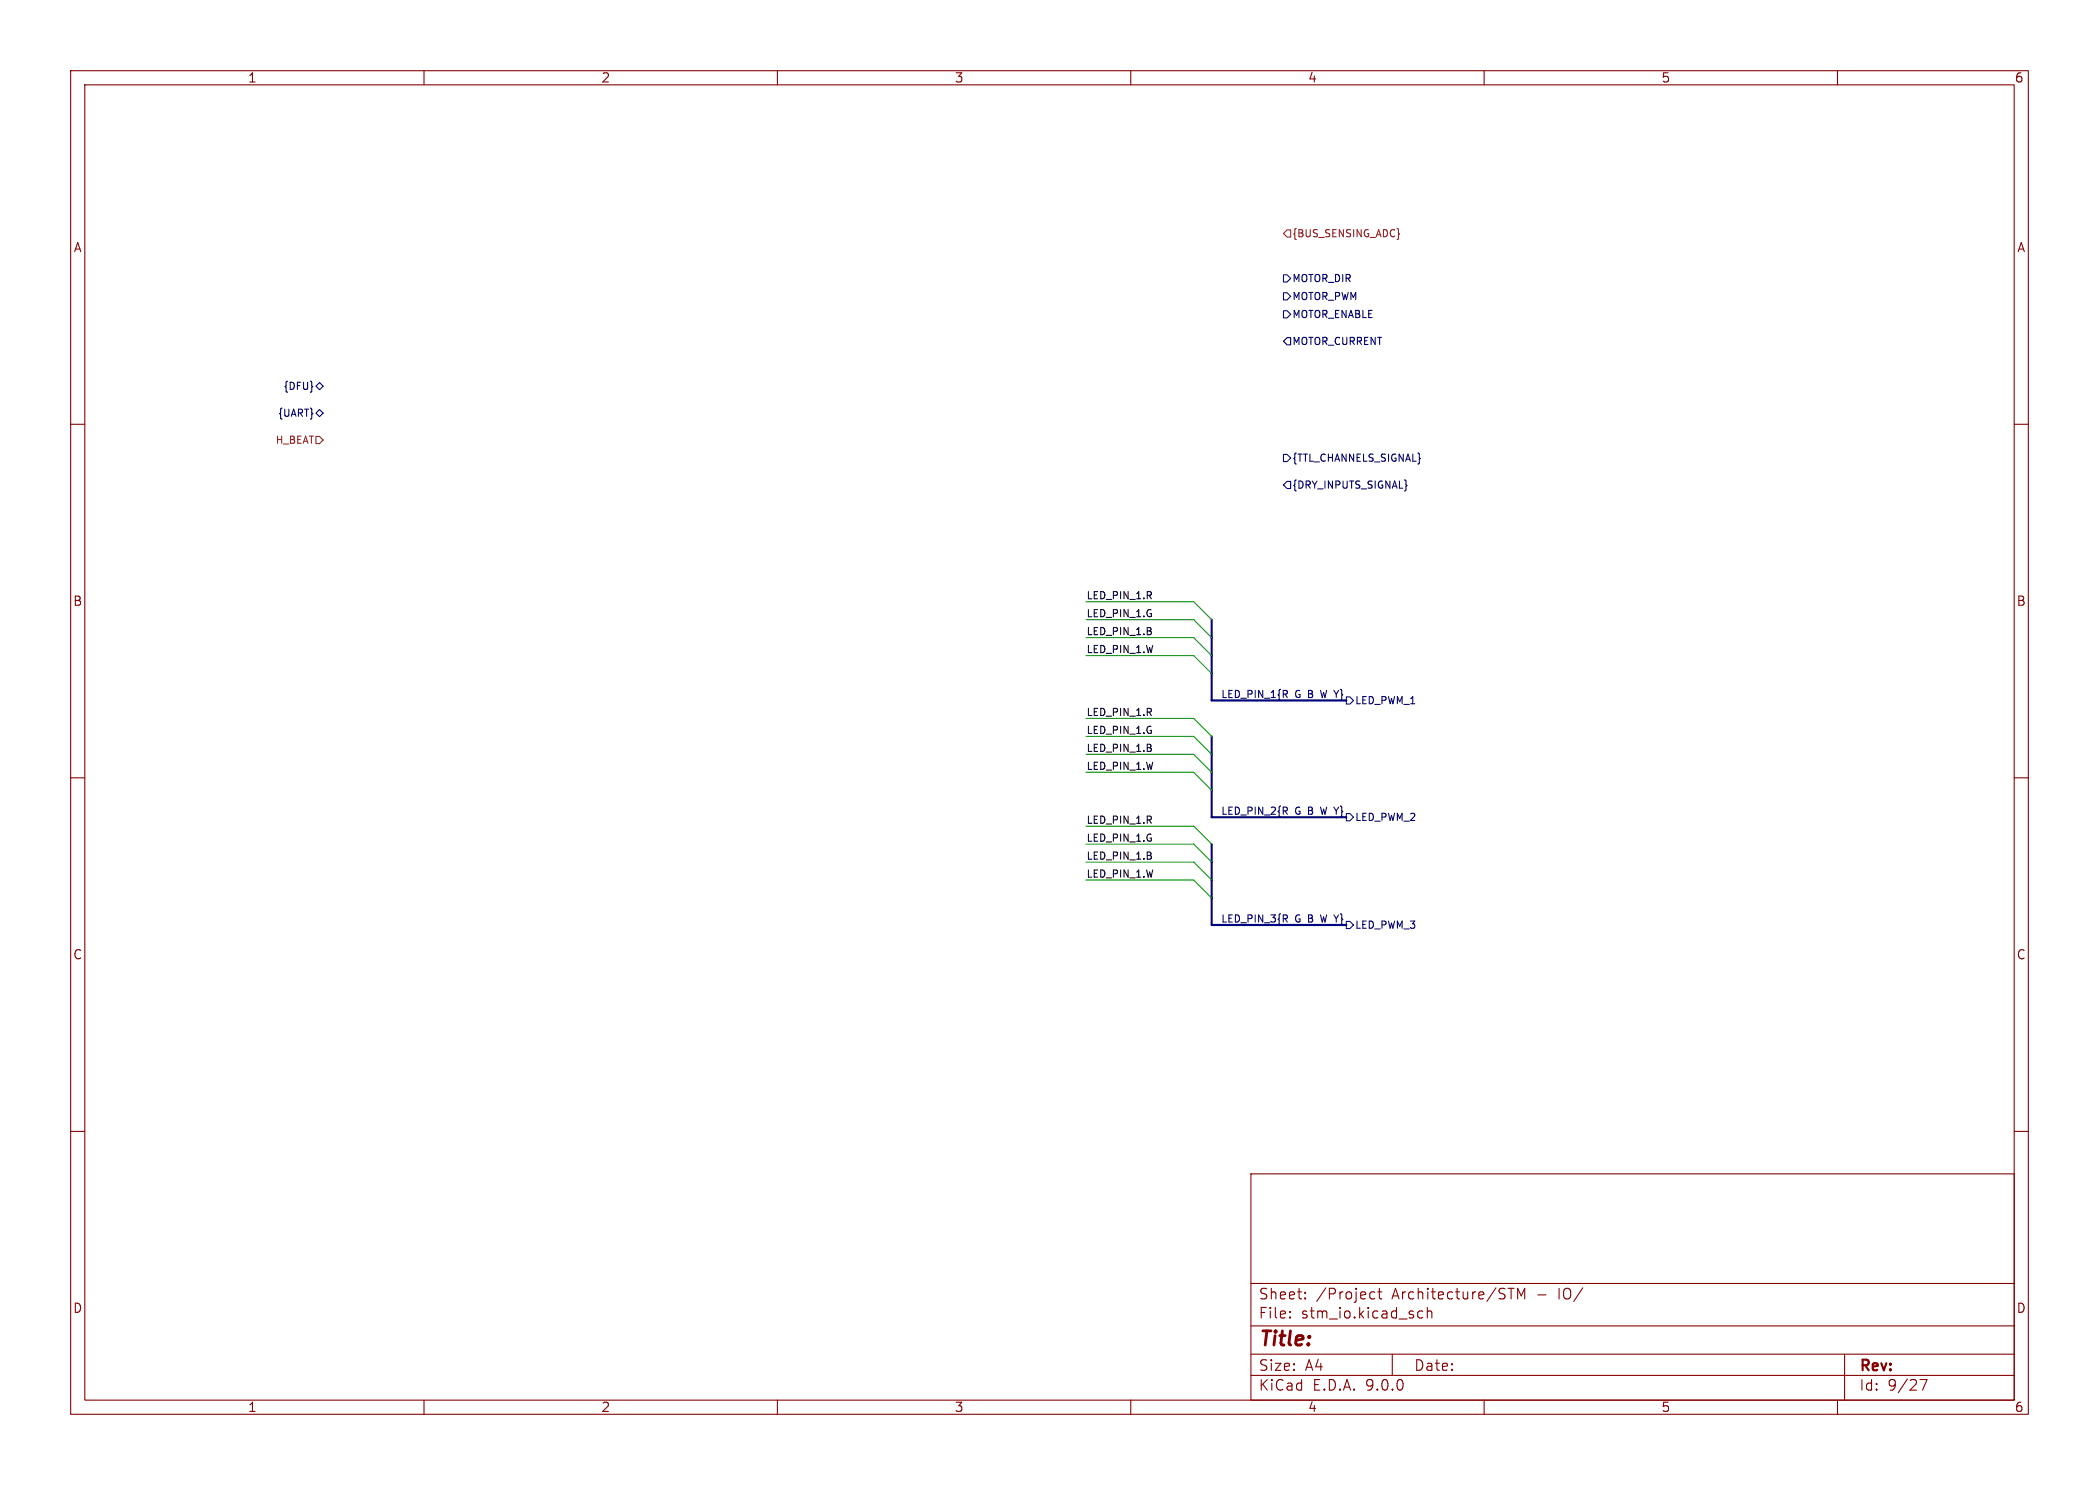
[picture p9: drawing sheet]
<svg xmlns="http://www.w3.org/2000/svg" width="297mm" height="210mm" viewBox="0 0 297 210" stroke-linecap="round" stroke-linejoin="round" font-family="sans-serif">
<g fill="none" stroke="#840000" stroke-width=".15">
<path d="M10 10h277v190h-277zM12 12h273v186h-273zM60 10v2M110 10v2M160 10v2M210 10v2M260 10v2M10 60h2M285 60h2M10 110h2M285 110h2M10 160h2"/>
<path d="M177 166h108v32h-108zM285 160h2M60 198v2M110 198v2M160 198v2M177 194.5h108M177 191.5h108M177 187.5h108M177 181.5h108M182.5 186.3h.1l-.1 .1M182.5 186.3v.1M182.5 185.5v.1"/>
<path d="M182.5 185.5h.1l-.1 .1M184.7 183.6v.1M184.7 183.6h-.1l.1 .1M184.7 182.8v.1M184.7 182.8h-.1l.1 .1M194 183.6l.1 .1 .4-.1M194 182.8l.1-.1 .4 .1M195 182.7h.5M195.2 182.2v1.3v.1l.3 .1M197 191.5v3M200.7 186.3l.2 .1 .4-.1M201.3 185.5l-.4-.1-.2 .1"/>
<path d="M202 185.5a.37 .37 0 0 1 .6 .1v.8M202 184.9v1.5M210 198v2M213.4 182.2h.8M213.8 182.2v1.5M214.7 183.7v-1.5l.5 1.1 .5-1.1v1.5M260 198v2M261 191.5v6.5M271.7 195.1h1l-.7 1.5"/>
</g>
<g fill="none" stroke="#000084" stroke-width=".15">
<path d="M181.6 38.9h.5l.5 .5-.5 .5h-.5zM44.7 58.4l.5-.5 .5 .5-.5 .5zM44.7 54.6l.5-.5 .5 .5-.5 .5zM181.6 43.9h.5l.5 .6-.5 .5h-.5zM181.6 41.4h.5l.5 .5-.5 .5h-.5zM182.1 47.8h.5v1h-.5l-.5-.5zM181.6 64.3h.5l.5 .5-.5 .5h-.5zM182.1 68.1h.5v1h-.5l-.5-.5zM181.8 98.2l.4 .4M182.1 97.7v.4M186.9 97.6l.2 1M190.5 98.6h.5l.5 .5-.5 .5h-.5z"/>
<path d="M181.8 114.7l.4 .5M182.1 114.2v.4M186.9 114.1l.2 1.1M190.5 115.1h.5l.5 .5-.5 .5h-.5zM181.8 129.9l.4 .5M182.1 129.5v.3M186.9 129.4l.2 1M190.5 130.3h.5l.5 .5-.5 .5h-.5z"/>
</g>
<path d="M182.1 32.5h.5v1h-.5l-.5-.5zM197.9 33l.1 .1h-.1M44.7 61.7h.5l.5 .5-.5 .5h-.5z" fill="none" stroke="#725600" stroke-width=".15"/>
<path d="M171.4 87.6v11.5h19.1M171.4 104.1v11.5h19.1M171.4 119.4v11.4h19.1" fill="none" stroke="#000084" stroke-width=".3"/>
<path d="M153.7 85.1h15.2l2.5 2.5M153.7 87.6h15.2l2.5 2.6M153.7 90.2h15.2l2.5 2.5M153.7 92.7h15.2l2.5 2.6M153.7 116.8h15.2l2.5 2.6M153.7 104.1h15.2l2.5 2.6M153.7 119.4h15.2l2.5 2.5M153.7 101.6h15.2l2.5 2.5M153.7 109.2h15.2l2.5 2.6M153.7 106.7h15.2l2.5 2.5M153.7 121.9h15.2l2.5 2.6M153.7 124.5h15.2l2.5 2.5" fill="none" stroke="#009600" stroke-width=".15"/>
<text font-size="2.8" fill="#840000" x="178" y="190.9">Title:</text>
<g font-size="2.1" fill="#840000">
<text x="178" y="184">Sheet:</text>
<text x="186.2" y="184">/Project</text>
<text x="197" y="184">Architecture/STM</text>
<text x="217.6" y="184">-</text>
<text x="220.8" y="184">IO/</text>
<text x="178" y="186.7">File:</text>
<text x="184.1" y="186.7">stm_io.kicad_sch</text>
<text x="178" y="196.9">KiCad</text>
<text x="178" y="194.1">Size:</text>
<text x="184.7" y="194.1">A4</text>
<text x="185.7" y="196.9">E.D.A.</text>
<text x="193.3" y="196.9">9.0.0</text>
<text x="200" y="194.1">Date:</text>
<text x="263" y="194.3">Rev:</text>
<text x="263" y="196.9">Id:</text>
<text x="267.1" y="196.9">9/27</text>
</g>
<g font-size="1.8" fill="#840000">
<text x="35" y="11.9">1</text>
<text x="85" y="11.9">2</text>
<text x="135" y="11.9">3</text>
<text x="185" y="11.9">4</text>
<text x="235" y="11.9">5</text>
<text x="285" y="11.9">6</text>
<text x="10.3" y="35.9">A</text>
<text x="285.3" y="35.9">A</text>
<text x="10.3" y="85.9">B</text>
<text x="285.3" y="85.9">B</text>
<text x="10.3" y="135.9">C</text>
<text x="285.3" y="135.9">C</text>
<text x="10.3" y="185.9">D</text>
<text x="285.3" y="185.9">D</text>
<text x="35" y="199.9">1</text>
<text x="85" y="199.9">2</text>
<text x="135" y="199.9">3</text>
<text x="185" y="199.9">4</text>
<text x="235" y="199.9">5</text>
<text x="285" y="199.9">6</text>
</g>
<g font-size="1.4" fill="#725600">
<text x="182.8" y="33.8">{BUS_SENSING_ADC}</text>
<text x="38.9" y="63">H_BEAT</text>
</g>
<g font-size="1.4" fill="#000084">
<text x="182.8" y="40.1">MOTOR_DIR</text>
<text x="182.8" y="45.2">MOTOR_ENABLE</text>
<text x="182.8" y="42.6">MOTOR_PWM</text>
<text x="182.8" y="49">MOTOR_CURRENT</text>
<text x="39.2" y="59.2">{UART}</text>
<text x="40" y="55.3">{DFU}</text>
<text x="182.8" y="65.5">{TTL_CHANNELS_SIGNAL}</text>
<text x="182.8" y="69.3">{DRY_INPUTS_SIGNAL}</text>
<text x="172.7" y="98.8">LED_PIN_1{R</text>
<text x="183.3" y="98.8">G B</text>
<text x="187.4" y="98.8">W Y}</text>
<text x="191.7" y="99.8">LED_PWM_1</text>
<text x="172.7" y="115.3">LED_PIN_2{R</text>
<text x="183.3" y="115.3">G B</text>
<text x="187.4" y="115.3">W Y}</text>
<text x="191.7" y="116.3">LED_PWM_2</text>
<text x="172.7" y="130.5">LED_PIN_3{R</text>
<text x="183.3" y="130.5">G B</text>
<text x="187.4" y="130.5">W Y}</text>
<text x="191.7" y="131.5">LED_PWM_3</text>
</g>
<g font-size="1.4" fill="#0f0f0f">
<text x="153.7" y="84.8">LED_PIN_1.R</text>
<text x="153.7" y="87.4">LED_PIN_1.G</text>
<text x="153.7" y="89.9">LED_PIN_1.B</text>
<text x="153.7" y="92.4">LED_PIN_1.W</text>
<text x="153.7" y="101.3">LED_PIN_1.R</text>
<text x="153.7" y="103.9">LED_PIN_1.G</text>
<text x="153.7" y="106.4">LED_PIN_1.B</text>
<text x="153.7" y="108.9">LED_PIN_1.W</text>
<text x="153.7" y="119.1">LED_PIN_1.G</text>
<text x="153.7" y="116.6">LED_PIN_1.R</text>
<text x="153.7" y="121.6">LED_PIN_1.B</text>
<text x="153.7" y="124.2">LED_PIN_1.W</text>
</g>
</svg>
